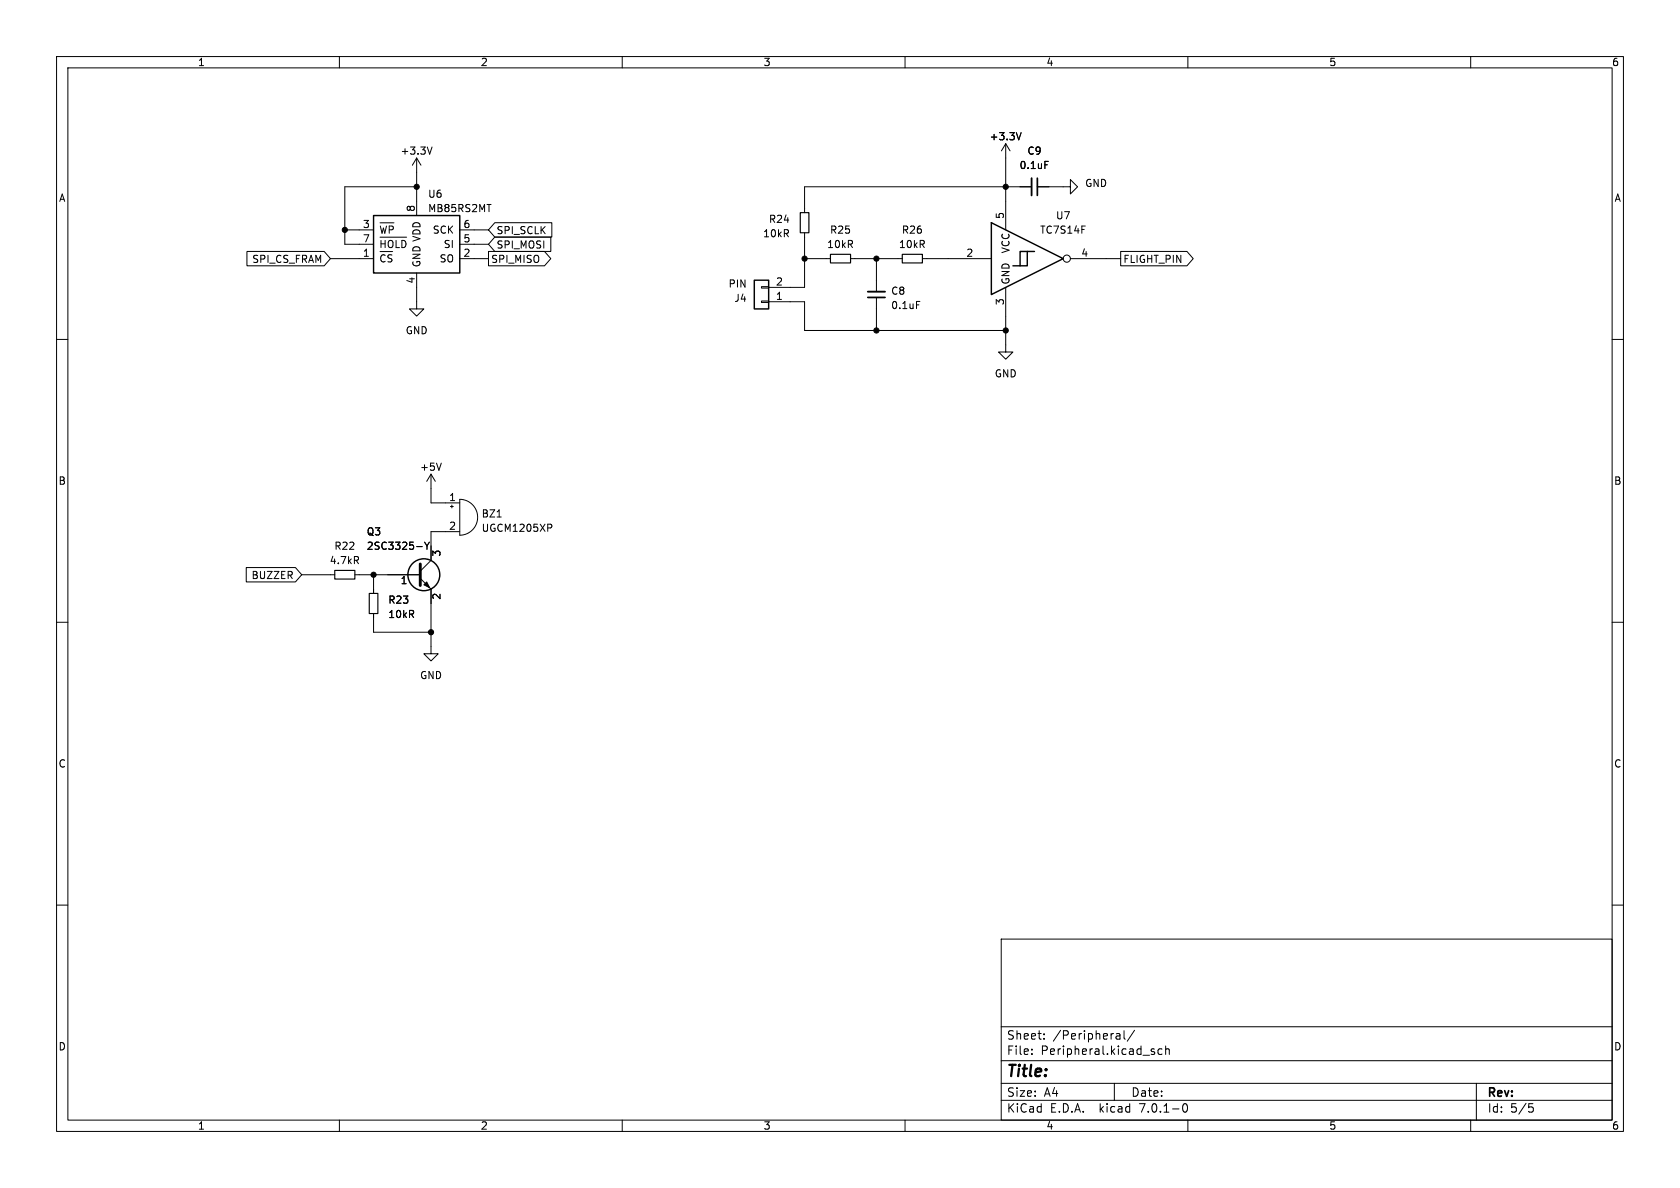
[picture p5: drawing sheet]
<svg xmlns="http://www.w3.org/2000/svg" width="297mm" height="210mm" viewBox="0 0 297 210" stroke-linecap="round" stroke-linejoin="round" font-family="sans-serif">
<g fill="none" stroke="#000" stroke-width=".18">
<path d="M10 10h277v190h-277zM12 12h273v186h-273zM60 10v2M110 10v2M160 10v2M210 10v2M260 10v2M67.2 39.4h2.5M67.2 40l.3 1.2M68.3 40l-.3 1.2M73.7 33h-12.7v10.2h5M73.7 27.9v10.2"/>
<path d="M73.7 27.9l-.8 1.3M73.7 27.9l.7 1.3M76.4 26l-.4 1.3M87.5 39.4h10.1v2.5h-10.1l-1.1-1.3zM177.8 25.4l-.8 1.3M177.8 25.4v15.2M177.8 25.4l.8 1.3M180.5 23.4l-.4 1.3M182.4 33h-40.2v4.6M183.4 33h5.8v-1.2l1.3 1.2-1.3 1.3v-1.3M184.7 28.5h.6M10 60h2"/>
<path d="M43.7 44.4h13.6l1.1 1.3-1.1 1.3h-13.6zM58.4 45.7h7.6M61 40.6h5M67.2 41.9h4.7M67.4 42.5v1.3M68.1 42.5v1.3M69.5 40.2l-.2-.2h-.5v1.2M70 42.5v1.3M71 42.5v1.3M73.7 48.3v6.3h1.2l-1.2 1.3-1.3-1.3h1.3M81.3 45.7h5.1M81.3 40.6h5.1"/>
<path d="M81.3 43.2h5.1M86.4 44.4h9.9l1.1 1.3-1.1 1.3h-9.9zM87.5 41.9h9.9v2.6h-9.9l-1.1-1.3zM134.6 50.7h1.3v.2h-1.3zM134.6 53.2h1.3v.3h-1.3zM135.9 53.3h6.3v5.1h35.6M142.2 41.1v9.7h-6.3M142.2 45.7h4.6M150.4 45.7h9.1M154.9 45.7v5.9M154.9 52.6v5.8M162 53.3h.6"/>
<path d="M163.1 45.7h12.2M177.8 50.8v11.4h1.3l-1.3 1.3-1.3-1.3h1.3M189.2 45.7h8.9M198.1 44.4h11.7l1.1 1.3-1.1 1.3h-11.7zM285 60h2M73.7 96.6h.9M75.1 95.8l.4 .7M75.5 96.5v.6M75.9 95.8l-.4 .7M76.2 83.8v5.1h5.1M76.2 83.8l-.8 1.3M76.2 83.8l.8 1.3"/>
<path d="M78 81.9l-.4 1.2M79.6 89.5h.5M79.9 89.3v.5M81.3 88.3a3.2 3.2 0 0 1 3.1 3.1 3.2 3.2 0 0 1-3.1 3.2zM81.3 94h-5.1v5.1l-1.9 1.9M97.3 92.7l.3 .2-.1 .3-.2 .1M10 110h2M43.5 100.3h8.7l1.1 1.3-1.1 1.3h-8.7zM53.3 101.6h5.9M62.7 101.6h11.6M66 101.6v3.3M66 108.5v3.3h10.2"/>
<path d="M74.3 102.2l1.9 1.9v11.5h-1.3l1.3 1.2 1.3-1.2h-1.3M285 110h2M10 160h2M285 160h2M177 166h108v32h-108zM60 198v2M110 198v2M160 198v2M177 194.5h108M177 191.5h108M177 187.5h108M177 181.5h108"/>
<path d="M182.4 186.3v.1M182.4 185.5v.1M184.6 183.6v.1M184.6 182.8v.1M197 191.5v3M197.5 182.7h.3l.2 .2v.8M198 183.6l-.5 .1M198 183.1h-.5M198.7 182.2v1.3l.2 .2M200.6 182.1l-1.3 2M203.9 185.9l.2 .2-.2 .3M203.9 185.4l.2 .1"/>
<path d="M205.4 185.5l-.4-.1-.3 .3v.4l.2 .2h.5M206.1 185.5l.2-.1 .3 .1 .1 .9M206.1 184.9v1.5M209.2 195.2l.2-.1a.81 .81 0 0 1 .6 .6 .81 .81 0 0 1-.3 .8l-.1 .1a.81 .81 0 0 1-.4-1.4zM210 198v2M260 198v2M261 191.5v6.5M270.3 195.1h.7M270.4 195.7h.4l.3 .3-.2 .5-.5 .1"/>
<circle cx="188.6" cy="45.7" r=".63"/>
</g>
<path d="M182.4 31.5v3M153.4 51.6h3.1" fill="none" stroke="#000" stroke-width=".33"/>
<path d="M183.4 31.5v3M153.4 52.6h3.1" fill="none" stroke="#000" stroke-width=".3"/>
<path d="M141.5 37.6h1.5v3.5h-1.5zM146.8 45h3.6v1.5h-3.6zM159.5 45h3.6v1.5h-3.6zM59.2 100.8h3.5v1.6h-3.5zM65.3 104.9h1.5v3.6h-1.5z" fill="none" stroke="#000" stroke-width=".2"/>
<path d="M74.3 99.7v3.8" fill="none" stroke="#000" stroke-width=".51"/>
<g fill="#000" stroke="#000" stroke-width=".18">
<path d="M75.4 102.9l.5 1-1-.5z"/>
<circle cx="73.7" cy="33" r=".46"/>
<circle cx="177.8" cy="33" r=".46"/>
<circle cx="61" cy="40.6" r=".46"/>
<circle cx="142.2" cy="45.7" r=".46"/>
<circle cx="154.9" cy="45.7" r=".46"/>
<circle cx="154.9" cy="58.4" r=".46"/>
<circle cx="177.8" cy="58.4" r=".46"/>
<circle cx="66" cy="101.6" r=".46"/>
<circle cx="76.2" cy="111.8" r=".46"/>
</g>
<g fill="none" stroke="#000" stroke-width=".25">
<path d="M66 38.1h15.3v10.2h-15.3zM175.3 39.4l12.7 6.3-12.7 6.4zM133.3 49.5h2.6v5.1h-2.6zM181.6 44.5v2.5h-1.3M182.9 44.5h-2.6v2.5h-1.2"/>
<circle cx="74.9" cy="101.6" r="2.82"/>
</g>
<text font-size="2.8" x="178" y="190.8">Title:</text>
<g font-size="2.1">
<text x="178" y="183.9">Sheet:</text>
<text x="186.2" y="183.9">/Peripheral/</text>
<text x="178" y="186.6">File:</text>
<text x="184" y="186.6">Peripheral.kicad_sch</text>
<text x="178" y="196.8">KiCad</text>
<text x="178" y="194">Size:</text>
<text x="184.6" y="194">A4</text>
<text x="185.7" y="196.8">E.D.A.</text>
<text x="194.4" y="196.8">kicad</text>
<text x="200" y="194">Date:</text>
<text x="201.5" y="196.8">7.0.1-0</text>
<text x="263" y="194.2">Rev:</text>
<text x="263" y="196.8">Id:</text>
<text x="267" y="196.8">5/5</text>
</g>
<g font-size="1.8">
<text x="35" y="11.8">1</text>
<text x="85" y="11.8">2</text>
<text x="135" y="11.8">3</text>
<text x="185" y="11.8">4</text>
<text x="235" y="11.8">5</text>
<text x="285" y="11.8">6</text>
<text x="70.8" y="27.5">+3.3V</text>
<text x="174.9" y="25">+3.3V</text>
<text x="181.6" y="27.5">C9</text>
<text x="10.4" y="35.8">A</text>
<text x="75.6" y="35.1">U6</text>
<text x="180.2" y="30">0.1uF</text>
<text x="191.8" y="33.2">GND</text>
<text x="285.4" y="35.8">A</text>
<text x="64.1" y="40.4">3</text>
<text x="73.4" y="37.5" transform="rotate(-90 73.4 37.5)">8</text>
<text x="75.6" y="37.7">MB85RS2MT</text>
<text x="76.4" y="41.5">SCK</text>
<text x="81.9" y="40.4">6</text>
<text x="87.8" y="41.6">SPI_SCLK</text>
<text x="135.9" y="39.6">R24</text>
<text x="146.7" y="41.5">R25</text>
<text x="159.4" y="41.5">R26</text>
<text x="177.5" y="38.8" transform="rotate(-90 177.5 38.8)">5</text>
<text x="183.8" y="41.5">TC7S14F</text>
<text x="186.6" y="38.9">U7</text>
<text x="44.5" y="46.6">SPI_CS_FRAM</text>
<text x="64.1" y="45.5">1</text>
<text x="64.1" y="42.9">7</text>
<text x="67.1" y="47.2">~{CS}</text>
<text x="67.1" y="42.1">~{WP}</text>
<text x="67.1" y="44.6">~{HOLD}</text>
<text x="74.5" y="47.2" transform="rotate(-90 74.5 47.2)">GND VDD</text>
<text x="77.6" y="46.5">SO</text>
<text x="78.3" y="44">SI</text>
<text x="81.9" y="45.5">2</text>
<text x="81.9" y="42.9">5</text>
<text x="86.8" y="46.6">SPI_MISO</text>
<text x="87.8" y="44.1">SPI_MOSI</text>
<text x="134.8" y="42.1">10kR</text>
<text x="146.2" y="44">10kR</text>
<text x="158.9" y="44">10kR</text>
<text x="170.8" y="45.5">2</text>
<text x="178.6" y="44.9" transform="rotate(-90 178.6 44.9)">VCC</text>
<text x="191.1" y="45.5">4</text>
<text x="198.6" y="46.6">FLIGHT_PIN</text>
<text x="73.4" y="50.2" transform="rotate(-90 73.4 50.2)">4</text>
<text x="128.7" y="51">PIN</text>
<text x="129.8" y="53.5">J4</text>
<text x="137.1" y="53.1">1</text>
<text x="137.1" y="50.5">2</text>
<text x="157.5" y="52.3">C8</text>
<text x="178.6" y="50.3" transform="rotate(-90 178.6 50.3)">GND</text>
<text x="71.7" y="59.2">GND</text>
<text x="157.5" y="54.8">0.1uF</text>
<text x="177.5" y="54" transform="rotate(-90 177.5 54)">3</text>
<text x="175.8" y="66.9">GND</text>
<text x="74.2" y="83.4">+5V</text>
<text x="10.3" y="85.8">B</text>
<text x="79.3" y="88.6">1</text>
<text x="285.3" y="85.8">B</text>
<text x="64.8" y="94.8">Q3</text>
<text x="79.3" y="93.7">2</text>
<text x="85.1" y="91.6">BZ1</text>
<text x="85.1" y="94.2">UGCM1205XP</text>
<text x="58.2" y="99.9">4.7kR</text>
<text x="59.1" y="97.3">R22</text>
<text x="64.8" y="97.3">2SC3325-Y</text>
<text x="78.1" y="98.5" transform="rotate(-90 78.1 98.5)">3</text>
<text x="44.3" y="102.5">BUZZER</text>
<text x="68.6" y="106.9">R23</text>
<text x="70.8" y="103.5">1</text>
<text x="78.1" y="106.1" transform="rotate(-90 78.1 106.1)">2</text>
<text x="68.6" y="109.4">10kR</text>
<text x="74.2" y="120.2">GND</text>
<text x="10.3" y="135.8">C</text>
<text x="285.3" y="135.8">C</text>
<text x="10.3" y="185.8">D</text>
<text x="285.3" y="185.8">D</text>
<text x="35" y="199.8">1</text>
<text x="85" y="199.8">2</text>
<text x="135" y="199.8">3</text>
<text x="185" y="199.8">4</text>
<text x="235" y="199.8">5</text>
<text x="285" y="199.8">6</text>
</g>
</svg>
